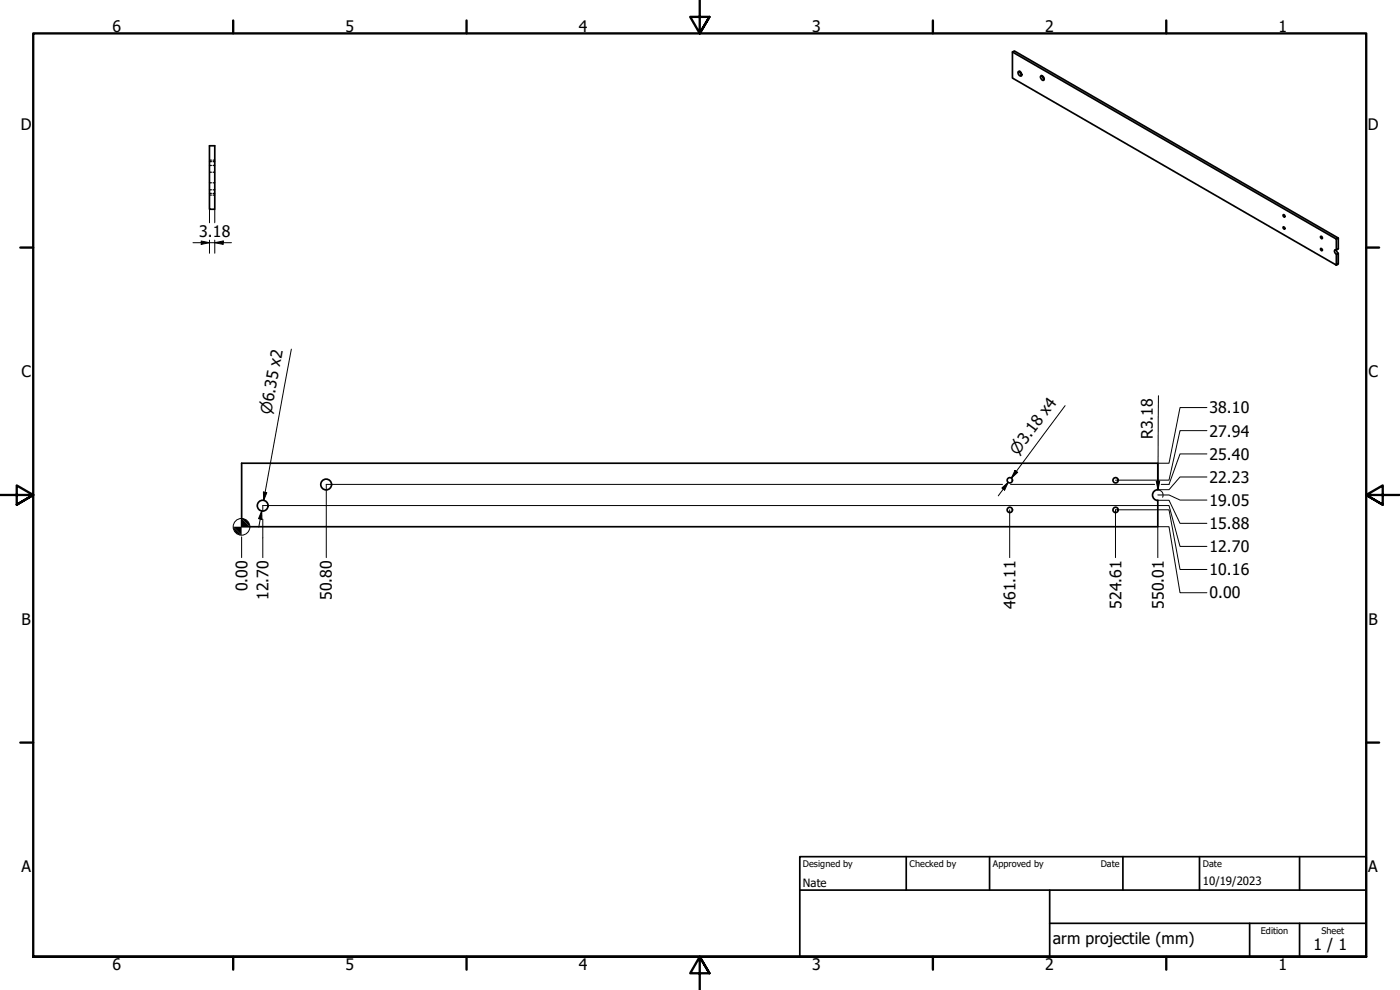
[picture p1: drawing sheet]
<svg xmlns="http://www.w3.org/2000/svg" width="420mm" height="297mm" viewBox="0 0 420 297" stroke-linecap="round" stroke-linejoin="round" font-family="sans-serif">
<!-- layer: Visible (ISO) -->
<g fill="none" stroke="#000" stroke-width=".51">
<path d="M303.8 15.6l.6-.3 97.2 56.1-.5 .3zM303.8 15.6v7.8l97.3 56.2v-3.3l.5-.3v3.2l-.5 .4M306.1 21.4l.5 1.3a.77 .77 0 0 1-.9-.3 .77 .77 0 0 1 .1-1l.6 .3 .2 .7M312.8 22.8l.6 1.1a.77 .77 0 0 1-1-.3 .77 .77 0 0 1 .1-.9l.6 .3 .3 .7M62.9 43.7h1.6v19.1h-1.6zM385.1 68.1a.38 .38 0 0 1 .5 .2 .38 .38 0 0 1-.2 .5l-.3-.3zM385.1 64.4a.38 .38 0 0 1 .5 .3 .38 .38 0 0 1-.2 .4l-.3-.2zM396.3 71a.36 .36 0 0 1 .5 .1 .36 .36 0 0 1-.2 .5zM396.4 74.5a.38 .38 0 0 1 .4 .3 .38 .38 0 0 1-.2 .4l-.2-.2zM401.6 71.4v3.3l-.5 .3v-3.3M401.6 76l-.7-1.1a.75 .75 0 0 0-.4 .8 .75 .75 0 0 0 .6 .6M347.5 146.9v-7.9h-275v19h275v-7.9"/>
<path d="M347.5 146.9a1.62 1.62 0 0 0-1.6 1.6 1.62 1.62 0 0 0 1.6 1.7"/>
<circle cx="78.8" cy="151.7" r="1.62"/>
<circle cx="97.9" cy="145.4" r="1.62"/>
<circle cx="303.1" cy="144.1" r=".79"/>
<circle cx="303.1" cy="153" r=".79"/>
<circle cx="334.8" cy="153" r=".79"/>
<circle cx="334.8" cy="144.1" r=".79"/>
</g>
<!-- layer: Hidden (ISO) -->
<g fill="none" stroke="#000" stroke-width=".38">
<path d="M62.9 54.8h.5M62.9 58h.5M62.9 48.5h.5M62.9 51.7h.5M62.9 56.9h.5M62.9 58.5h.5M62.9 48.1h.5M62.9 49.6h.5M63.9 54.8h.6M63.9 58h.6M63.9 48.5h.6M63.9 51.7h.6"/>
<path d="M63.9 56.9h.6M63.9 58.5h.6M63.9 48.1h.6M63.9 49.6h.6"/>
</g>
<!-- layer: Border (ISO) -->
<g fill="none" stroke="#000" stroke-width=".7">
<path d="M70 6.1v3.9M140 6.1v3.9M210 0v10l-2.9-4.9h5.8l-2.9 4.9 2.9-4.9M280 6.1v3.9M350 6.1v3.9M6.1 74.3h3.9M410 74.3h3.9M0 148.5h10l-5-2.8v5.7l5-2.9-5 2.9M420 148.5h-10l5-2.8v5.7l-5-2.9 5 2.9M6.1 222.8h3.9M410 222.8h3.9M10 287.1v-277.1h400v277.1h-400h400"/>
<path d="M70 287.1v3.8M140 287.1v3.8M212.9 292l-2.9-4.9 2.9 4.9h-5.8l2.9-4.9v9.9M280 287.1v3.8M350 287.1v3.8"/>
</g>
<!-- layer: Title (ISO) -->
<path d="M240 257h170v30.1h-170zM272 257v10.1M297 257v10.1M337 257v10.1M360 257v10.1M390 257v10.1M240 267.1h170M315 277h95M315 267.1v20M375 277v10.1M390 277v10.1" fill="none" stroke="#000" stroke-width=".51"/>
<!-- layer: Dimension (ISO) -->
<g fill="none" stroke="#000" stroke-width=".3">
<path d="M57.9 72.8h11.6M60.4 72.3l2.5 .5-2.5 .5zM62.9 62.8v4.1M62.9 72.1v3.9M64.5 72.8l2.5-.5v1zM64.5 62.8v4.1M64.5 72.1v3.9M87.4 104.8l-8.3 45.4 .5-2.5M347.7 118.7l-.2 28.2M319.7 121.7l-16.2 21.7 1.5-1.9M362.2 136.2h-8.1l-3.3 9.1h-2.3M362.2 129.2h-8.1l-3.3 14.9h-16"/>
<path d="M362.2 122.3h-8.1l-3.3 16.7h-3.3M78.5 153.3l.1 2.5-1-.2zM78.5 153.3l-.8 4.9M78.9 155.8v11.5M78.9 153.4v-1.7h271.9l3.3 12.2h8.1M79.1 147.6l1 .2-1 2.4zM300.7 146.4l1.9-1.7-1.1 2.4zM300.9 145.3h-203v22M302.6 144.7l-3 4.1M303 153v14.3M303.3 145.3h43.2M304.6 141.1l.8 .6-1.9 1.7z"/>
<path d="M347 144.4h1l-.5 2.5zM347.5 148.5h3.3l3.3 1.5h8.1M347.5 150.1h3.3l3.3 6.9h8.1M347.5 147a1.56 1.56 0 0 1 1.4 2.2M362.2 143.1h-8.1l-3.3 3.8h-3.3M72.5 161.1v6.2M334.8 167.3v-14.3h16l3.3 17.9h8.1M347.5 167.3v-9.3h3.3l3.3 19.8h8.1"/>
<circle cx="72.5" cy="158.1" r="2.51"/>
</g>
<g fill="#000">
<path d="M60.4 72.3l2.5 .5-2.5 .5z" fill-rule="evenodd"/>
<path d="M64.5 72.8l2.5-.5v1z" fill-rule="evenodd"/>
<path d="M70 158l2.5 2.6a2.6 2.6 0 0 1-2.5-2.6z" fill-rule="evenodd"/>
<path d="M70 158h5l-2.5-2.4v5z" fill-rule="evenodd"/>
<path d="M72.5 155.6a2.49 2.49 0 0 1 2.5 2.4z" fill-rule="evenodd"/>
<path d="M78.5 153.3l.1 2.5-1-.2z" fill-rule="evenodd"/>
<path d="M79.1 147.6l1 .2-1 2.4z" fill-rule="evenodd"/>
<path d="M300.7 146.4l1.9-1.7-1.1 2.4z" fill-rule="evenodd"/>
<path d="M304.6 141.1l.8 .6-1.9 1.7z" fill-rule="evenodd"/>
<path d="M347 144.4h1l-.5 2.5z" fill-rule="evenodd"/>
</g>
<g font-size="4.8">
<text x="33.7" y="9.6">6</text>
<text x="103.7" y="9.6">5</text>
<text x="173.7" y="9.6">4</text>
<text x="243.7" y="9.6">3</text>
<text x="313.7" y="9.6">2</text>
<text x="383.7" y="9.6">1</text>
<text x="6.2" y="38.9">D</text>
<text x="410.5" y="38.9">D</text>
<text x="59.8" y="71.2">3.18</text>
<text x="6.4" y="113.1">C</text>
<text x="410.7" y="113.1">C</text>
<text x="363" y="124">38.10</text>
<text x="345.9" y="131.8" transform="rotate(-90 345.9 131.8)">R3.18</text>
<text x="363" y="131">27.94</text>
<text x="363" y="137.9">25.40</text>
<text x="363" y="144.9">22.23</text>
<text x="363" y="151.8">19.05</text>
<text x="363" y="158.7">15.88</text>
<text x="363" y="165.7">12.70</text>
<text x="363" y="172.6">10.16</text>
<text x="74.2" y="177.4" transform="rotate(-90 74.2 177.4)">0.00</text>
<text x="363" y="179.6">0.00</text>
<text x="80.6" y="180" transform="rotate(-90 80.6 180)">12.70</text>
<text x="99.6" y="180" transform="rotate(-90 99.6 180)">50.80</text>
<text x="304.8" y="182.7" transform="rotate(-90 304.8 182.7)">461.11</text>
<text x="336.5" y="182.7" transform="rotate(-90 336.5 182.7)">524.61</text>
<text x="349.2" y="182.7" transform="rotate(-90 349.2 182.7)">550.01</text>
<text x="6.4" y="187.4">B</text>
<text x="410.7" y="187.4">B</text>
<text x="6.4" y="261.7">A</text>
<text x="410.7" y="261.7">A</text>
<text x="316" y="283.4">arm projectile (mm)</text>
<text x="394.2" y="285">1 / 1</text>
<text x="33.7" y="290.9">6</text>
<text x="103.7" y="290.9">5</text>
<text x="173.7" y="290.9">4</text>
<text x="243.7" y="290.9">3</text>
<text x="313.7" y="290.9">2</text>
<text x="383.7" y="290.9">1</text>
</g>
<g font-size="4.6">
<text x="81.3" y="124.5" transform="rotate(-80 81.3 124.5)">⌀6.35 x2</text>
<text x="305.5" y="136.8" transform="rotate(-54 305.5 136.8)">⌀3.18 x4</text>
</g>
<g font-size="3.4">
<text x="241" y="266">Nate</text>
<text x="361" y="265.5">10/19/2023</text>
</g>
<g font-size="2.7">
<text x="241" y="260.1">Designed by</text>
<text x="273" y="260.1">Checked by</text>
<text x="298" y="260.1">Approved by</text>
<text x="330.3" y="260">Date</text>
<text x="361" y="260">Date</text>
<text x="378.4" y="280.1">Edition</text>
<text x="396.6" y="280.1">Sheet</text>
</g>
</svg>
